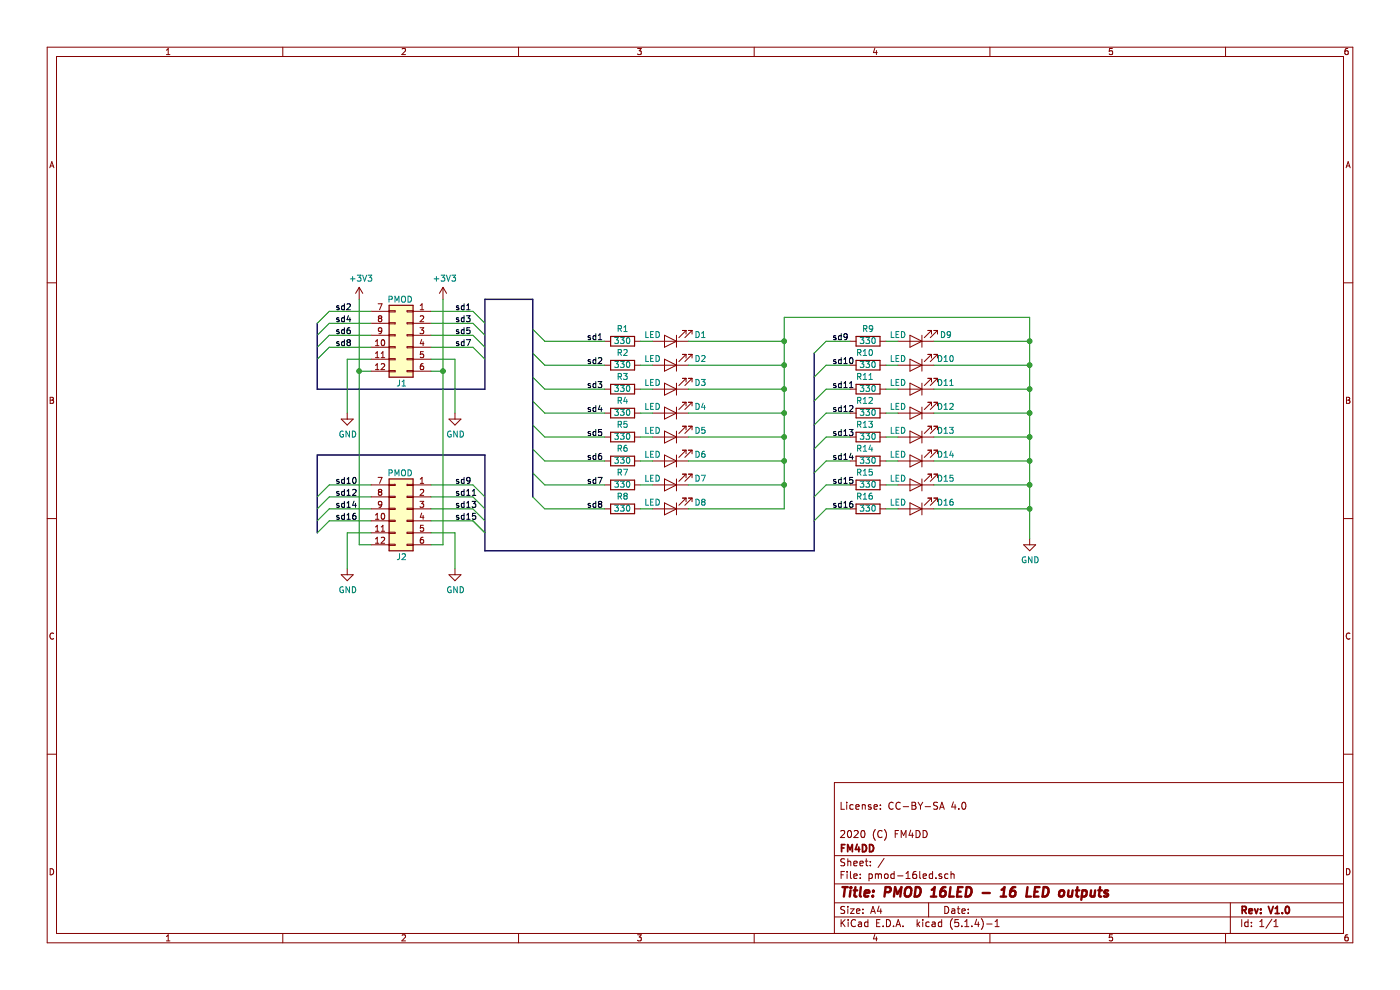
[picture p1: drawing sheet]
EESchema Schematic File Version 4
LIBS:pmod-16led-cache
EELAYER 30 0
EELAYER END
$Descr A4 11693 8268
encoding utf-8
Sheet 1 1
Title "PMOD 16LED - 16 LED outputs"
Date ""
Rev "V1.0"
Comp "FM4DD"
Comment1 "2020 (C) FM4DD"
Comment2 ""
Comment3 "License: CC-BY-SA 4.0"
Comment4 ""
$EndDescr
$Comp
L Connector_Generic:Conn_02x06_Top_Bottom J1
U 1 1
P 3400 2800
F 0 "J1" H 3400 2400 50  0000 L CNN
F 1 "PMOD" H 3350 3100 50  0000 L CNN
F 2 "01_FM4DD:PMODHeader_2x06_P2.54mm_Horizontal" H 3400 2800 50  0001 C CNN
F 3 "~" H 3400 2800 50  0001 C CNN
F 4 "ANY" H 3400 2800 50  0001 C CNN "Source"
	1    3400 2800
	-1   0    0    -1  
$EndComp
Wire Wire Line
	3100 3000 2900 3000
Wire Wire Line
	3600 3100 3700 3100
Wire Wire Line
	3700 3100 3700 2500
Wire Wire Line
	3100 3100 3000 3100
Wire Wire Line
	3000 3100 3000 2500
$Comp
L power:+3V3 #PWR0101
U 1 1
P 3700 2500
F 0 "#PWR0101" H 3700 2350 50  0001 C CNN
F 1 "+3V3" H 3715 2676 50  0000 C CNN
F 2 "" H 3700 2500 50  0001 C CNN
F 3 "" H 3700 2500 50  0001 C CNN
	1    3700 2500
	1    0    0    -1  
$EndComp
$Comp
L power:+3V3 #PWR0102
U 1 1
P 3000 2500
F 0 "#PWR0102" H 3000 2350 50  0001 C CNN
F 1 "+3V3" H 3015 2676 50  0000 C CNN
F 2 "" H 3000 2500 50  0001 C CNN
F 3 "" H 3000 2500 50  0001 C CNN
	1    3000 2500
	1    0    0    -1  
$EndComp
$Comp
L Device:R R1
U 1 1
P 5200 2850
F 0 "R1" V 5300 2850 50  0000 C CNN
F 1 "330" V 5200 2850 50  0000 C CNN
F 2 "Resistor_SMD:R_2010_5025Metric" V 5130 2850 50  0001 C CNN
F 3 "~" H 5200 2850 50  0001 C CNN
	1    5200 2850
	0    -1   -1   0   
$EndComp
$Comp
L Device:R R2
U 1 1
P 5200 3050
F 0 "R2" V 5300 3050 50  0000 C CNN
F 1 "330" V 5200 3050 50  0000 C CNN
F 2 "Resistor_SMD:R_2010_5025Metric" V 5130 3050 50  0001 C CNN
F 3 "~" H 5200 3050 50  0001 C CNN
	1    5200 3050
	0    -1   -1   0   
$EndComp
$Comp
L Device:R R3
U 1 1
P 5200 3250
F 0 "R3" V 5300 3250 50  0000 C CNN
F 1 "330" V 5200 3250 50  0000 C CNN
F 2 "Resistor_SMD:R_2010_5025Metric" V 5130 3250 50  0001 C CNN
F 3 "~" H 5200 3250 50  0001 C CNN
	1    5200 3250
	0    -1   -1   0   
$EndComp
$Comp
L Device:R R4
U 1 1
P 5200 3450
F 0 "R4" V 5300 3450 50  0000 C CNN
F 1 "330" V 5200 3450 50  0000 C CNN
F 2 "Resistor_SMD:R_2010_5025Metric" V 5130 3450 50  0001 C CNN
F 3 "~" H 5200 3450 50  0001 C CNN
	1    5200 3450
	0    -1   -1   0   
$EndComp
$Comp
L Device:R R7
U 1 1
P 5200 4050
F 0 "R7" V 5300 4050 50  0000 C CNN
F 1 "330" V 5200 4050 50  0000 C CNN
F 2 "Resistor_SMD:R_2010_5025Metric" V 5130 4050 50  0001 C CNN
F 3 "~" H 5200 4050 50  0001 C CNN
	1    5200 4050
	0    -1   -1   0   
$EndComp
$Comp
L Device:R R5
U 1 1
P 5200 3650
F 0 "R5" V 5300 3650 50  0000 C CNN
F 1 "330" V 5200 3650 50  0000 C CNN
F 2 "Resistor_SMD:R_2010_5025Metric" V 5130 3650 50  0001 C CNN
F 3 "~" H 5200 3650 50  0001 C CNN
	1    5200 3650
	0    -1   -1   0   
$EndComp
$Comp
L Device:R R6
U 1 1
P 5200 3850
F 0 "R6" V 5300 3850 50  0000 C CNN
F 1 "330" V 5200 3850 50  0000 C CNN
F 2 "Resistor_SMD:R_2010_5025Metric" V 5130 3850 50  0001 C CNN
F 3 "~" H 5200 3850 50  0001 C CNN
	1    5200 3850
	0    -1   -1   0   
$EndComp
$Comp
L Device:R R8
U 1 1
P 5200 4250
F 0 "R8" V 5300 4250 50  0000 C CNN
F 1 "330" V 5200 4250 50  0000 C CNN
F 2 "Resistor_SMD:R_2010_5025Metric" V 5130 4250 50  0001 C CNN
F 3 "~" H 5200 4250 50  0001 C CNN
	1    5200 4250
	0    -1   -1   0   
$EndComp
Wire Wire Line
	3100 4550 3000 4550
Wire Wire Line
	3600 4550 3700 4550
Wire Wire Line
	3600 4450 3800 4450
Wire Wire Line
	3100 4450 2900 4450
$Comp
L Connector_Generic:Conn_02x06_Top_Bottom J2
U 1 1
P 3400 4250
F 0 "J2" H 3400 3850 50  0000 L CNN
F 1 "PMOD" H 3350 4550 50  0000 L CNN
F 2 "01_FM4DD:PMODHeader_2x06_P2.54mm_Horizontal" H 3400 4250 50  0001 C CNN
F 3 "~" H 3400 4250 50  0001 C CNN
F 4 "ANY" H 3400 4250 50  0001 C CNN "Source"
	1    3400 4250
	-1   0    0    -1  
$EndComp
$Comp
L Device:R R9
U 1 1
P 7250 2850
F 0 "R9" V 7350 2850 50  0000 C CNN
F 1 "330" V 7250 2850 50  0000 C CNN
F 2 "Resistor_SMD:R_2010_5025Metric" V 7180 2850 50  0001 C CNN
F 3 "~" H 7250 2850 50  0001 C CNN
	1    7250 2850
	0    -1   -1   0   
$EndComp
$Comp
L Device:R R10
U 1 1
P 7250 3050
F 0 "R10" V 7350 3000 50  0000 L CNN
F 1 "330" V 7250 3050 50  0000 C CNN
F 2 "Resistor_SMD:R_2010_5025Metric" V 7180 3050 50  0001 C CNN
F 3 "~" H 7250 3050 50  0001 C CNN
	1    7250 3050
	0    -1   -1   0   
$EndComp
$Comp
L Device:R R11
U 1 1
P 7250 3250
F 0 "R11" V 7350 3200 50  0000 L CNN
F 1 "330" V 7250 3250 50  0000 C CNN
F 2 "Resistor_SMD:R_2010_5025Metric" V 7180 3250 50  0001 C CNN
F 3 "~" H 7250 3250 50  0001 C CNN
	1    7250 3250
	0    -1   -1   0   
$EndComp
$Comp
L Device:R R12
U 1 1
P 7250 3450
F 0 "R12" V 7350 3400 50  0000 L CNN
F 1 "330" V 7250 3450 50  0000 C CNN
F 2 "Resistor_SMD:R_2010_5025Metric" V 7180 3450 50  0001 C CNN
F 3 "~" H 7250 3450 50  0001 C CNN
	1    7250 3450
	0    -1   -1   0   
$EndComp
$Comp
L Device:R R15
U 1 1
P 7250 4050
F 0 "R15" V 7350 4000 50  0000 L CNN
F 1 "330" V 7250 4050 50  0000 C CNN
F 2 "Resistor_SMD:R_2010_5025Metric" V 7180 4050 50  0001 C CNN
F 3 "~" H 7250 4050 50  0001 C CNN
	1    7250 4050
	0    -1   -1   0   
$EndComp
$Comp
L Device:R R13
U 1 1
P 7250 3650
F 0 "R13" V 7350 3600 50  0000 L CNN
F 1 "330" V 7250 3650 50  0000 C CNN
F 2 "Resistor_SMD:R_2010_5025Metric" V 7180 3650 50  0001 C CNN
F 3 "~" H 7250 3650 50  0001 C CNN
	1    7250 3650
	0    -1   -1   0   
$EndComp
$Comp
L Device:R R14
U 1 1
P 7250 3850
F 0 "R14" V 7350 3800 50  0000 L CNN
F 1 "330" V 7250 3850 50  0000 C CNN
F 2 "Resistor_SMD:R_2010_5025Metric" V 7180 3850 50  0001 C CNN
F 3 "~" H 7250 3850 50  0001 C CNN
	1    7250 3850
	0    -1   -1   0   
$EndComp
$Comp
L Device:R R16
U 1 1
P 7250 4250
F 0 "R16" V 7350 4200 50  0000 L CNN
F 1 "330" V 7250 4250 50  0000 C CNN
F 2 "Resistor_SMD:R_2010_5025Metric" V 7180 4250 50  0001 C CNN
F 3 "~" H 7250 4250 50  0001 C CNN
	1    7250 4250
	0    -1   -1   0   
$EndComp
$Comp
L power:GND #PWR0105
U 1 1
P 3800 4750
F 0 "#PWR0105" H 3800 4500 50  0001 C CNN
F 1 "GND" H 3805 4574 50  0000 C CNN
F 2 "" H 3800 4750 50  0001 C CNN
F 3 "" H 3800 4750 50  0001 C CNN
	1    3800 4750
	1    0    0    -1  
$EndComp
$Comp
L power:GND #PWR0106
U 1 1
P 2900 4750
F 0 "#PWR0106" H 2900 4500 50  0001 C CNN
F 1 "GND" H 2905 4574 50  0000 C CNN
F 2 "" H 2900 4750 50  0001 C CNN
F 3 "" H 2900 4750 50  0001 C CNN
	1    2900 4750
	1    0    0    -1  
$EndComp
Wire Wire Line
	3000 3100 3000 4550
Connection ~ 3000 3100
Wire Wire Line
	5350 2850 5450 2850
Wire Wire Line
	5350 3050 5450 3050
Wire Wire Line
	5350 3250 5450 3250
Wire Wire Line
	5350 3450 5450 3450
Wire Wire Line
	5350 3650 5450 3650
Wire Wire Line
	5350 3850 5450 3850
Wire Wire Line
	5350 4050 5450 4050
Wire Wire Line
	5350 4250 5450 4250
Wire Wire Line
	7400 2850 7500 2850
Wire Wire Line
	7400 3050 7500 3050
Wire Wire Line
	7400 3250 7500 3250
Wire Wire Line
	7400 3450 7500 3450
Wire Wire Line
	7400 3650 7500 3650
Wire Wire Line
	7400 3850 7500 3850
Wire Wire Line
	7400 4050 7500 4050
Wire Wire Line
	7400 4250 7500 4250
Wire Wire Line
	3600 3000 3800 3000
Wire Wire Line
	7100 3050 6900 3050
Wire Wire Line
	7100 3450 6900 3450
Wire Wire Line
	7100 3850 6900 3850
Wire Wire Line
	7100 4250 6900 4250
Wire Wire Line
	4550 4050 5050 4050
Wire Wire Line
	5050 3650 4550 3650
Wire Wire Line
	5050 3250 4550 3250
Wire Wire Line
	5050 2850 4550 2850
Wire Wire Line
	3100 2900 2750 2900
Wire Wire Line
	3100 2800 2750 2800
Wire Wire Line
	3100 2700 2750 2700
Wire Wire Line
	3100 2600 2750 2600
Entry Wire Line
	2750 2600 2650 2700
Entry Wire Line
	2750 2700 2650 2800
Entry Wire Line
	2750 2800 2650 2900
Entry Wire Line
	2750 2900 2650 3000
Entry Wire Line
	3950 2600 4050 2700
Entry Wire Line
	3950 2700 4050 2800
Entry Wire Line
	3950 2800 4050 2900
Entry Wire Line
	3950 2900 4050 3000
Wire Wire Line
	3100 4350 2750 4350
Wire Wire Line
	3100 4250 2750 4250
Wire Wire Line
	3100 4150 2750 4150
Wire Wire Line
	3100 4050 2750 4050
Entry Wire Line
	2750 4350 2650 4450
Entry Wire Line
	2750 4250 2650 4350
Entry Wire Line
	2750 4150 2650 4250
Entry Wire Line
	2750 4050 2650 4150
Entry Wire Line
	3950 4050 4050 4150
Entry Wire Line
	3950 4150 4050 4250
Entry Wire Line
	3950 4250 4050 4350
Entry Wire Line
	3950 4350 4050 4450
Entry Wire Line
	3950 4350 4050 4450
$Comp
L power:GND #PWR0103
U 1 1
P 8600 4500
F 0 "#PWR0103" H 8600 4250 50  0001 C CNN
F 1 "GND" H 8605 4324 50  0000 C CNN
F 2 "" H 8600 4500 50  0001 C CNN
F 3 "" H 8600 4500 50  0001 C CNN
	1    8600 4500
	1    0    0    -1  
$EndComp
Connection ~ 3700 3100
Wire Wire Line
	3700 3100 3700 4550
Wire Wire Line
	3600 4050 3950 4050
Wire Wire Line
	3600 4150 3950 4150
Wire Wire Line
	3600 4250 3950 4250
Wire Wire Line
	3600 4350 3950 4350
Wire Wire Line
	3600 2600 3950 2600
Wire Wire Line
	3600 2700 3950 2700
Wire Wire Line
	3600 2800 3950 2800
Wire Wire Line
	3600 2900 3950 2900
Text Label 4900 2850 0    50   ~ 0
sd1
Text Label 4900 3050 0    50   ~ 0
sd2
Text Label 4900 3250 0    50   ~ 0
sd3
Text Label 4900 3450 0    50   ~ 0
sd4
Text Label 4900 3650 0    50   ~ 0
sd5
Text Label 4900 3850 0    50   ~ 0
sd6
Text Label 4900 4050 0    50   ~ 0
sd7
Text Label 4900 4250 0    50   ~ 0
sd8
Text Label 6950 2850 0    50   ~ 0
sd9
Text Label 6950 3050 0    50   ~ 0
sd10
Text Label 6950 3250 0    50   ~ 0
sd11
Text Label 6950 3450 0    50   ~ 0
sd12
Text Label 6950 3650 0    50   ~ 0
sd13
Text Label 6950 3850 0    50   ~ 0
sd14
Text Label 6950 4050 0    50   ~ 0
sd15
Text Label 6950 4250 0    50   ~ 0
sd16
Text Label 3800 2600 0    50   ~ 0
sd1
Text Label 3800 2700 0    50   ~ 0
sd3
Text Label 3800 2800 0    50   ~ 0
sd5
Text Label 3800 2900 0    50   ~ 0
sd7
Text Label 2800 2600 0    50   ~ 0
sd2
Text Label 2800 2700 0    50   ~ 0
sd4
Text Label 2800 2800 0    50   ~ 0
sd6
Text Label 2800 2900 0    50   ~ 0
sd8
Wire Bus Line
	2650 3250 4050 3250
Wire Bus Line
	2650 3800 4050 3800
$Comp
L power:GND #PWR0104
U 1 1
P 3800 3450
F 0 "#PWR0104" H 3800 3200 50  0001 C CNN
F 1 "GND" H 3805 3274 50  0000 C CNN
F 2 "" H 3800 3450 50  0001 C CNN
F 3 "" H 3800 3450 50  0001 C CNN
	1    3800 3450
	1    0    0    -1  
$EndComp
$Comp
L power:GND #PWR0107
U 1 1
P 2900 3450
F 0 "#PWR0107" H 2900 3200 50  0001 C CNN
F 1 "GND" H 2905 3274 50  0000 C CNN
F 2 "" H 2900 3450 50  0001 C CNN
F 3 "" H 2900 3450 50  0001 C CNN
	1    2900 3450
	1    0    0    -1  
$EndComp
Wire Wire Line
	3800 3000 3800 3450
Wire Wire Line
	2900 3000 2900 3450
Text Label 3800 4050 0    50   ~ 0
sd9
Text Label 3800 4150 0    50   ~ 0
sd11
Text Label 3800 4250 0    50   ~ 0
sd13
Text Label 3800 4350 0    50   ~ 0
sd15
Text Label 2800 4050 0    50   ~ 0
sd10
Text Label 2800 4150 0    50   ~ 0
sd12
Text Label 2800 4250 0    50   ~ 0
sd14
Text Label 2800 4350 0    50   ~ 0
sd16
$Comp
L Device:LED D1
U 1 1
P 5600 2850
F 0 "D1" H 5350 2800 50  0000 C CNN
F 1 "LED" H 5750 2800 50  0000 C CNN
F 2 "01_FM4DD:LED_3020Metric_Pad1.42x2.65mm_HandSolder" H 5600 2850 50  0001 C CNN
F 3 "~" H 5600 2850 50  0001 C CNN
	1    5600 2850
	-1   0    0    1   
$EndComp
$Comp
L Device:LED D2
U 1 1
P 5600 3050
F 0 "D2" H 5350 3000 50  0000 C CNN
F 1 "LED" H 5750 3000 50  0000 C CNN
F 2 "01_FM4DD:LED_3020Metric_Pad1.42x2.65mm_HandSolder" H 5600 3050 50  0001 C CNN
F 3 "~" H 5600 3050 50  0001 C CNN
	1    5600 3050
	-1   0    0    1   
$EndComp
$Comp
L Device:LED D3
U 1 1
P 5600 3250
F 0 "D3" H 5350 3200 50  0000 C CNN
F 1 "LED" H 5750 3200 50  0000 C CNN
F 2 "01_FM4DD:LED_3020Metric_Pad1.42x2.65mm_HandSolder" H 5600 3250 50  0001 C CNN
F 3 "~" H 5600 3250 50  0001 C CNN
	1    5600 3250
	-1   0    0    1   
$EndComp
$Comp
L Device:LED D4
U 1 1
P 5600 3450
F 0 "D4" H 5350 3400 50  0000 C CNN
F 1 "LED" H 5750 3400 50  0000 C CNN
F 2 "01_FM4DD:LED_3020Metric_Pad1.42x2.65mm_HandSolder" H 5600 3450 50  0001 C CNN
F 3 "~" H 5600 3450 50  0001 C CNN
	1    5600 3450
	-1   0    0    1   
$EndComp
$Comp
L Device:LED D5
U 1 1
P 5600 3650
F 0 "D5" H 5350 3600 50  0000 C CNN
F 1 "LED" H 5750 3600 50  0000 C CNN
F 2 "01_FM4DD:LED_3020Metric_Pad1.42x2.65mm_HandSolder" H 5600 3650 50  0001 C CNN
F 3 "~" H 5600 3650 50  0001 C CNN
	1    5600 3650
	-1   0    0    1   
$EndComp
$Comp
L Device:LED D6
U 1 1
P 5600 3850
F 0 "D6" H 5350 3800 50  0000 C CNN
F 1 "LED" H 5750 3800 50  0000 C CNN
F 2 "01_FM4DD:LED_3020Metric_Pad1.42x2.65mm_HandSolder" H 5600 3850 50  0001 C CNN
F 3 "~" H 5600 3850 50  0001 C CNN
	1    5600 3850
	-1   0    0    1   
$EndComp
$Comp
L Device:LED D7
U 1 1
P 5600 4050
F 0 "D7" H 5350 4000 50  0000 C CNN
F 1 "LED" H 5750 4000 50  0000 C CNN
F 2 "01_FM4DD:LED_3020Metric_Pad1.42x2.65mm_HandSolder" H 5600 4050 50  0001 C CNN
F 3 "~" H 5600 4050 50  0001 C CNN
	1    5600 4050
	-1   0    0    1   
$EndComp
$Comp
L Device:LED D8
U 1 1
P 5600 4250
F 0 "D8" H 5350 4200 50  0000 C CNN
F 1 "LED" H 5750 4200 50  0000 C CNN
F 2 "01_FM4DD:LED_3020Metric_Pad1.42x2.65mm_HandSolder" H 5600 4250 50  0001 C CNN
F 3 "~" H 5600 4250 50  0001 C CNN
	1    5600 4250
	-1   0    0    1   
$EndComp
$Comp
L Device:LED D9
U 1 1
P 7650 2850
F 0 "D9" H 7400 2800 50  0000 C CNN
F 1 "LED" H 7800 2800 50  0000 C CNN
F 2 "01_FM4DD:LED_3020Metric_Pad1.42x2.65mm_HandSolder" H 7650 2850 50  0001 C CNN
F 3 "~" H 7650 2850 50  0001 C CNN
	1    7650 2850
	-1   0    0    1   
$EndComp
$Comp
L Device:LED D10
U 1 1
P 7650 3050
F 0 "D10" H 7400 3000 50  0000 C CNN
F 1 "LED" H 7800 3000 50  0000 C CNN
F 2 "01_FM4DD:LED_3020Metric_Pad1.42x2.65mm_HandSolder" H 7650 3050 50  0001 C CNN
F 3 "~" H 7650 3050 50  0001 C CNN
	1    7650 3050
	-1   0    0    1   
$EndComp
$Comp
L Device:LED D11
U 1 1
P 7650 3250
F 0 "D11" H 7400 3200 50  0000 C CNN
F 1 "LED" H 7800 3200 50  0000 C CNN
F 2 "01_FM4DD:LED_3020Metric_Pad1.42x2.65mm_HandSolder" H 7650 3250 50  0001 C CNN
F 3 "~" H 7650 3250 50  0001 C CNN
	1    7650 3250
	-1   0    0    1   
$EndComp
$Comp
L Device:LED D12
U 1 1
P 7650 3450
F 0 "D12" H 7400 3400 50  0000 C CNN
F 1 "LED" H 7800 3400 50  0000 C CNN
F 2 "01_FM4DD:LED_3020Metric_Pad1.42x2.65mm_HandSolder" H 7650 3450 50  0001 C CNN
F 3 "~" H 7650 3450 50  0001 C CNN
	1    7650 3450
	-1   0    0    1   
$EndComp
$Comp
L Device:LED D13
U 1 1
P 7650 3650
F 0 "D13" H 7400 3600 50  0000 C CNN
F 1 "LED" H 7800 3600 50  0000 C CNN
F 2 "01_FM4DD:LED_3020Metric_Pad1.42x2.65mm_HandSolder" H 7650 3650 50  0001 C CNN
F 3 "~" H 7650 3650 50  0001 C CNN
	1    7650 3650
	-1   0    0    1   
$EndComp
$Comp
L Device:LED D14
U 1 1
P 7650 3850
F 0 "D14" H 7400 3800 50  0000 C CNN
F 1 "LED" H 7800 3800 50  0000 C CNN
F 2 "01_FM4DD:LED_3020Metric_Pad1.42x2.65mm_HandSolder" H 7650 3850 50  0001 C CNN
F 3 "~" H 7650 3850 50  0001 C CNN
	1    7650 3850
	-1   0    0    1   
$EndComp
$Comp
L Device:LED D15
U 1 1
P 7650 4050
F 0 "D15" H 7400 4000 50  0000 C CNN
F 1 "LED" H 7800 4000 50  0000 C CNN
F 2 "01_FM4DD:LED_3020Metric_Pad1.42x2.65mm_HandSolder" H 7650 4050 50  0001 C CNN
F 3 "~" H 7650 4050 50  0001 C CNN
	1    7650 4050
	-1   0    0    1   
$EndComp
$Comp
L Device:LED D16
U 1 1
P 7650 4250
F 0 "D16" H 7400 4200 50  0000 C CNN
F 1 "LED" H 7800 4200 50  0000 C CNN
F 2 "01_FM4DD:LED_3020Metric_Pad1.42x2.65mm_HandSolder" H 7650 4250 50  0001 C CNN
F 3 "~" H 7650 4250 50  0001 C CNN
	1    7650 4250
	-1   0    0    1   
$EndComp
Wire Wire Line
	7800 4250 8600 4250
Connection ~ 8600 4250
Wire Wire Line
	8600 4250 8600 4500
Wire Wire Line
	6550 2850 5750 2850
Wire Wire Line
	6550 2850 6550 3050
Wire Wire Line
	5750 3050 6550 3050
Connection ~ 6550 3050
Wire Wire Line
	6550 3050 6550 3250
Wire Wire Line
	5750 3250 6550 3250
Connection ~ 6550 3250
Wire Wire Line
	6550 3250 6550 3450
Wire Wire Line
	5750 3450 6550 3450
Connection ~ 6550 3450
Wire Wire Line
	6550 3450 6550 3650
Wire Wire Line
	5750 3650 6550 3650
Connection ~ 6550 3650
Wire Wire Line
	6550 3650 6550 3850
Wire Wire Line
	5750 3850 6550 3850
Connection ~ 6550 3850
Wire Wire Line
	5750 4050 6550 4050
Wire Wire Line
	6550 3850 6550 4050
Connection ~ 6550 4050
Wire Wire Line
	6550 4050 6550 4250
Wire Wire Line
	5750 4250 6550 4250
Wire Wire Line
	7800 2850 8600 2850
Wire Wire Line
	8600 2850 8600 3050
Wire Wire Line
	7800 3050 8600 3050
Connection ~ 8600 3050
Wire Wire Line
	8600 3050 8600 3250
Wire Wire Line
	7800 3250 8600 3250
Connection ~ 8600 3250
Wire Wire Line
	8600 3250 8600 3450
Wire Wire Line
	7800 3450 8600 3450
Connection ~ 8600 3450
Wire Wire Line
	7800 3650 8600 3650
Wire Wire Line
	8600 3450 8600 3650
Connection ~ 8600 3650
Wire Wire Line
	8600 3650 8600 3850
Wire Wire Line
	7800 3850 8600 3850
Connection ~ 8600 3850
Wire Wire Line
	8600 3850 8600 4050
Wire Wire Line
	7800 4050 8600 4050
Connection ~ 8600 4050
Wire Wire Line
	8600 4050 8600 4250
Wire Wire Line
	4550 3050 5050 3050
Wire Wire Line
	4550 3450 5050 3450
Wire Wire Line
	4550 3850 5050 3850
Wire Wire Line
	4550 4250 5050 4250
Wire Wire Line
	7100 4050 6900 4050
Wire Wire Line
	7100 3650 6900 3650
Wire Wire Line
	7100 3250 6900 3250
Wire Wire Line
	6900 2850 7100 2850
Entry Wire Line
	6900 2850 6800 2950
Entry Wire Line
	6900 3050 6800 3150
Entry Wire Line
	6900 3250 6800 3350
Entry Wire Line
	6900 3450 6800 3550
Entry Wire Line
	6900 3650 6800 3750
Entry Wire Line
	6900 3850 6800 3950
Entry Wire Line
	6900 4050 6800 4150
Entry Wire Line
	6900 4250 6800 4350
Wire Bus Line
	4050 4600 6800 4600
Wire Bus Line
	4050 2500 4450 2500
Wire Wire Line
	2900 4450 2900 4750
Wire Wire Line
	3800 4450 3800 4750
Entry Wire Line
	4550 2850 4450 2750
Entry Wire Line
	4550 3050 4450 2950
Entry Wire Line
	4550 3250 4450 3150
Entry Wire Line
	4550 3450 4450 3350
Entry Wire Line
	4550 3650 4450 3550
Entry Wire Line
	4550 3850 4450 3750
Entry Wire Line
	4550 4050 4450 3950
Entry Wire Line
	4550 4250 4450 4150
Wire Wire Line
	6550 2850 6550 2650
Wire Wire Line
	6550 2650 8600 2650
Wire Wire Line
	8600 2650 8600 2850
Connection ~ 6550 2850
Connection ~ 8600 2850
Wire Bus Line
	2650 3800 2650 4450
Wire Bus Line
	2650 2700 2650 3250
Wire Bus Line
	4050 3800 4050 4600
Wire Bus Line
	4050 2500 4050 3250
Wire Bus Line
	6800 2950 6800 4600
Wire Bus Line
	4450 2500 4450 4150
$EndSCHEMATC
